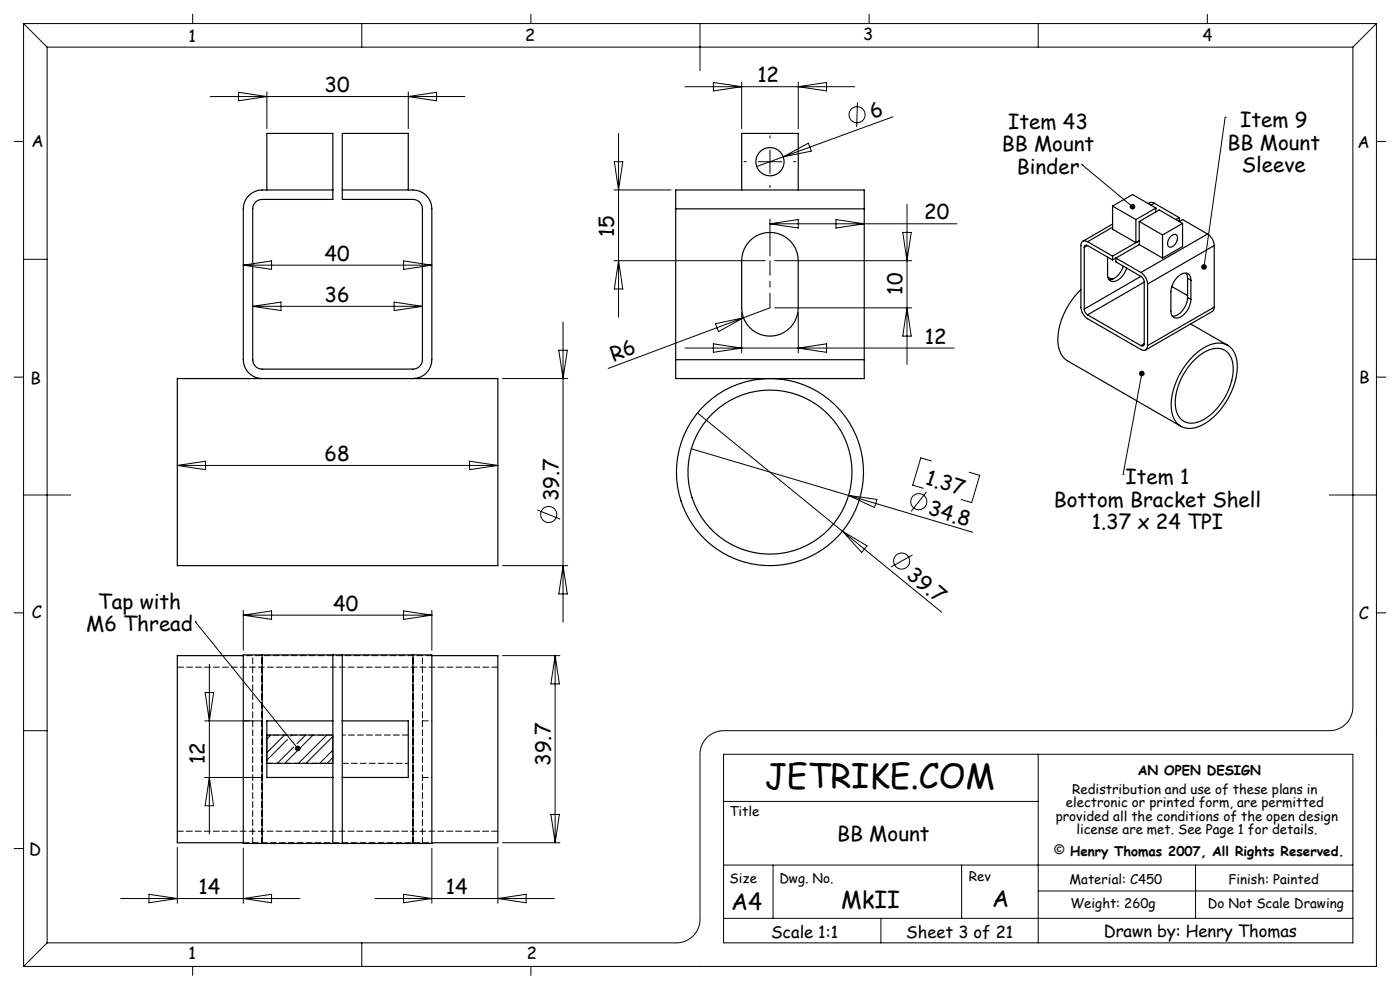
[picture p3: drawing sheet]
<svg xmlns="http://www.w3.org/2000/svg" width="297mm" height="210mm" viewBox="0 0 297 210" stroke-linecap="round" stroke-linejoin="round" font-family="sans-serif">
<g fill="none" stroke="#000" stroke-width=".21">
<path d="M5 5h287M5 5v200M5 5l5 5M10 10v190M10 10h277M40.9 3v2M50.6 19.6l6 .9-6 .9zM56.6 19.5v7.8M76.7 5v5M86.6 19.5v7.8M112.6 3v2M145.3 18.4h36"/>
<path d="M148.5 5v10M151.3 17.5l6 .9-6 .9zM157.3 17.4v9.9M169.3 17.4v9.9M169.3 18.4l6-.9v1.8zM184.4 3v2M220.3 5v5M256.1 3v2M287 10v140a5 5 0 0 1-5 5h-128.5a5 5 0 0 0-5 5v35a5 5 0 0 1-5 5h-133.5M292 5v200h-287M292 5l-5 5M3 30h2"/>
<path d="M44.6 20.5h54M86.6 20.5l6-.9v1.8zM130.3 34.3h1.8l-.9 6zM131.2 28.3v39M160.8 34.3h5M163.3 31.8v5M166.2 33.3l-5.7 2M166.2 33.3l5.3-2.9 .6 1.7zM181.9 21.7l-.2 5.3M189.4 24.8l-23.2 8.5M229.5 34.9h.1M229.5 34.9l10.8 8.9"/>
<path d="M259.9 24.9h.1M259.9 24.9l-4.5 31.7M292 30h2M5 55h5M51.6 56.2l6-.9v1.8zM51.6 56.2h40M85.6 55.3l6 .9-6 .9zM130.2 55.3h32.1M130.2 40.3h12.1M131.2 55.3l.9 6h-1.8zM163.3 46.5v7.8M163.3 47.5h39.7"/>
<path d="M163.3 47.5l6-.9v1.8zM164.3 55.3h29.1M177.3 46.6l6 .9-6 .9zM191.5 49.3h1.8l-.9 6zM192.4 43.3v34M287 55h5M53.6 65h36M53.6 65l6-.9v1.8zM83.6 64.1l6 .9-6 .9zM118.5 74.3h1.8l-.9 6zM119.4 68.3v63.7M145.3 73.8h57.1"/>
<path d="M151.3 72.9l6 .9-6 .9zM151.8 68.7l5.9-1.3-5.3 3zM157.3 66.3v8.5M157.7 67.4l-28.7 10.8M163.3 65.3l-5.6 2.1M164.3 65.3h29.1M169.3 66.3v8.5M169.3 73.8l6-.9v1.8zM192.4 65.3l.9 6h-1.8zM242.2 79.2l-3.9 21.4M3 80h2M37.6 98.7h68"/>
<path d="M37.6 98.7l6-.9v1.8zM99.6 97.8l6 .9-6 .9zM106.6 80.3h13.8M146.7 95.2l59.7 17.7M148 87.6l30.7 25.1M197.6 97.8l-2.3-.7-1.7 5.8 2.3 .7M292 80h2M5 105h10M106.6 120h13.8M114 108.2l4.8 1.9M119.4 120l.9 6h-1.8zM178.7 112.7l21.1 17.2"/>
<path d="M178.7 112.7l5.2 3.1-1.1 1.4zM180 105.1l6 .8-.5 1.8zM193.6 117.7l-4.6 2.6M196.5 104.4l-3.2 4.1M205.6 100.2l2.2 .6-1.7 5.8-2.2-.6M238.3 100.6h.1M282 105h10M3 130h2M41.4 131.9h.1M41.4 131.9l21.8 26.9M51.6 129.5v8.4M51.6 130.5l6-.9v1.8z"/>
<path d="M51.6 130.5h40M85.6 129.6l6 .9-6 .9zM91.6 129.5v8.4M106.6 139.1h12.2M117.8 139.1v39.7M117.8 139.1l.9 6h-1.8zM292 130h2M5 155h5M43.4 152.9h12.2M43.5 146.9h1.8l-.9 6zM44.4 140.9v36M56.6 155.9h14v6h-14z"/>
<path d="M57.4 155.9l-.8 .8M60.3 156l-3.7 3.7M61 156.9l-4.4 4.3M61.9 155.9l-.2 .2M62.3 158.5l-3.5 3.4M64.8 155.9l-1.8 1.9M66.4 155.9l-6 6M69.3 155.9l-6 6M70.6 156.2l-5.7 5.7M70.6 159.1l-2.8 2.8M37.6 179.8v11.8M43.4 164.9h12.2"/>
<path d="M44.4 164.9l.9 6h-1.8zM51.6 179.9v11.7M70.6 160.7l-1.2 1.2M91.6 179.9v11.7M105.6 179.8v11.8M106.6 178.8h12.2M116.9 172.8h1.8l-.9 6zM153.5 160h133.5v40h-133.5zM153.5 170h66.8M220.3 160v40M3 180h2M25.6 190.6h38"/>
<path d="M31.6 189.7l6 .9-6 .9zM51.6 190.6l6-.9v1.8zM79.6 190.6h38M85.6 189.7l6 .9-6 .9zM105.6 190.6l6-.9v1.8zM153.5 183.5h133.5M153.5 194.8h133.5M164 183.5v11.3M186.9 194.8v5.2M204 183.5v11.3M220.3 189h66.7M253.6 183.5v11.3"/>
<path d="M10 200l-5 5M40.9 205v1.9M76.7 200v5M112.6 205v1.9"/>
<circle cx="181.8" cy="24.3" r="1.71"/>
<circle cx="116.4" cy="109.1" r="1.71"/>
<circle cx="191.3" cy="119" r="1.71"/>
<circle cx="194.9" cy="106.4" r="1.71"/>
</g>
<path d="M158.3 34.3h-.5M163.3 29.3v-.5M163.3 39.3v.5M168.3 34.3h.5" fill="none" stroke="#000" stroke-width=".21" stroke-dasharray="15.2 1.3 1.3 1.3"/>
<path d="M163.3 55.3v10" fill="none" stroke="#000" stroke-width=".21" stroke-dasharray="15.2 1.3 1.3 1.3" stroke-dashoffset="12.1"/>
<path d="M62.7 158.4a.6 .6 0 0 0 0 .8 .6 .6 0 0 0 .9 0l-.4-.4 .4 .4a.6 .6 0 0 0 0-.9 .6 .6 0 0 0-.9 .1zM241.8 78.8a.6 .6 0 0 0 .1 .9 .6 .6 0 0 0 .9-.2 .6 .6 0 0 0-.5-.9l-.1 .6 .1-.6zM255 56.2l-.1 .6 .4 .4 .1-.6-.1 .6a.6 .6 0 0 0 .7-.8 .6 .6 0 0 0-1-.2zM239.9 43.4a.6 .6 0 0 0-.1 .9 .6 .6 0 0 0 .9-.1l-.4-.4 .4 .4a.6 .6 0 0 0 0-.8 .6 .6 0 0 0-.8 0z" fill="#000"/>
<g fill="none" stroke="#000" stroke-width=".25">
<path d="M56.6 40.3v-12h14v14h-15a2 2 0 0 0-2 2v32a2 2 0 0 0 2 2h32a2 2 0 0 0 2-2v-32a2 2 0 0 0-2-2h-15v-14h14v12M70.6 40.3h-15a4 4 0 0 0-4 4v32a4 4 0 0 0 4 4M72.6 40.3h15a4 4 0 0 1 4 4v32a4 4 0 0 1-4 4M143.3 44.3v-4h40v4M143.3 44.3h40M143.3 44.3v32M157.3 40.3v-12h12v12M158.9 51.2a6 6 0 0 1 6.6-1.5 6 6 0 0 1 3.8 5.6v10a6 6 0 0 1-6 6 6 6 0 0 1-6-6v-10a6 6 0 0 1 1.6-4.1zM183.3 44.3v32M230 52.5v13.1M230.7 51.3a.86 .86 0 0 0-1-.1 .86 .86 0 0 0-.4 .9v13.1a3.1 3.1 0 0 0 1.4 2.4l11.3 6.5a.86 .86 0 0 0 1 .1 .86 .86 0 0 0 .4-.9M230.7 52.1a.43 .43 0 0 0-.5-.1 .43 .43 0 0 0-.2 .5"/>
<path d="M230.7 51.3l5.3 3M230.7 52.1l5.3 3.1M230.7 52.1l-.7 .4M235 54.5v3.7a1.32 1.32 0 0 0 .7 1.4 1.32 1.32 0 0 0 1.5-.3 4.8 4.8 0 0 0 1.8-2.4M235.1 58.9l1 .3M236 47.5l-6.3 3.7M236 43.7l5 2.9M236 43.7l4.3-2.4 4.9 2.8M236 43.7v4.9l5 2.9M236 54.3v.9M236 48.2l-5.3 3.1M236.7 54.7l5.3 3.1"/>
<path d="M236.7 54.7v.9l5.3 3M236.7 54.7l-.7 .5M238.3 56.5a3.7 3.7 0 0 1-3 2.8M241 46.6v4.9M241 51.5l.7-.4-5.7 3.2M241.7 47l4.9 2.8M241.7 47l4.2-2.5 5 2.9M241.7 51.9l4.9 2.8M241.7 47v4.9M241.7 51.9l-5 2.8M242 57.8a3.1 3.1 0 0 1 1.4 2.5M242 58.6a1.56 1.56 0 0 1 .7 1.2"/>
<path d="M242 58.6l-12 7M242.7 59.8v13.1M242.7 59.8l-12 7M244.9 43.1l-.8-.2-.5 .3M244.9 43.1l5.3 3.1M244.9 43.1l-.7 .4M245.2 44.1l-4.2 2.5M245.2 44.1v.8M246.6 49.8v4.9M248.3 50.2a.77 .77 0 0 1 .8-.5 .77 .77 0 0 1 .7 .6 1.98 1.98 0 0 1-1.7 2.1 1.43 1.43 0 0 1 .2-2.2zM250.2 46.2v.8l.7-.4 5.3 3M250.2 46.2l-.7 .4"/>
<path d="M250.9 47.4l-4.3 2.4M250.9 47.4v4.9l-4.3 2.4M251.6 57.9l.3 1.1M251.9 59l.7 .4M251.9 59v4.1M252.6 59.4a1.32 1.32 0 0 0-.7-1.4 1.32 1.32 0 0 0-1.5 .3 4.7 4.7 0 0 0-2 3.6v4.1a1.32 1.32 0 0 0 .7 1.4 1.32 1.32 0 0 0 1.6-.3 4.7 4.7 0 0 0 1.9-3.6M252.6 59.4v4.1M256.2 49.6a3.1 3.1 0 0 1 1.4 2.5M256.2 49.6l-14.2 8.2M257.6 52.1l-14.2 8.2M257.6 52.1v13.1M143.3 76.3v4h40v-4"/>
<path d="M143.3 76.3h40M229.3 61.5a14.9 14.9 0 0 0-4.8 11.8 4.3 4.3 0 0 0 2 3.2l24 13.9M230 65.6a1.56 1.56 0 0 0 .7 1.2M230.7 66.8l11.3 6.5M242.7 72.9a.43 .43 0 0 1-.2 .5 .43 .43 0 0 1-.5-.1M242.7 72.9l-.7 .4M243.4 60.3v13M248.6 60.8l3.3 1.9M251.9 63.1a4.1 4.1 0 0 1-3.1 4h-.1M251.9 63.1l.7 .4M252.6 68.7l7.8 4.5M252.9 75.7a7.7 7.7 0 0 1 6.5-2.9 4.4 4.4 0 0 1 3.1 4.9 15.2 15.2 0 0 1-7.8 12.6 4 4 0 0 1-6.1-3.1 14.7 14.7 0 0 1 4.3-11.5z"/>
<path d="M253.3 76.4a6.2 6.2 0 0 1 6-2.3 4.2 4.2 0 0 1 2.3 4.6 13.4 13.4 0 0 1-6.9 10.6 3.5 3.5 0 0 1-5.3-2.8 13 13 0 0 1 3.9-10.1zM257.6 65.2l-.1 .5-.3 .4-14.2 8.1M257.6 65.2l-14.2 8.1M37.6 80.3h68v39.7h-68zM51.6 139.1h-14v39.7h14M55.6 138.9h-4v40h4M55.6 138.9h32M55.6 138.9v40M70.6 138.9v40M72.6 138.9v40M87.6 138.9h4v40h-4M87.6 138.9v40"/>
<path d="M91.6 139.1h14v39.7h-14M70.6 152.9h-14v12h14M72.6 152.9h14v12h-14M55.6 178.9h32"/>
<circle cx="163.3" cy="34.3" r="3"/>
<circle cx="163.3" cy="100.1" r="17.4"/>
<circle cx="163.3" cy="100.1" r="19.8"/>
</g>
<g fill="none" stroke="#000" stroke-width=".21" stroke-dasharray="1.3 .6">
<path d="M91.6 139.1h-40M51.6 152.9h2M70.6 155.9h-14M86.6 155.9h-14M89.6 152.9h2M105.6 141.5h-68M37.6 176.3h68M51.6 164.9h2M51.6 178.8h40M53.6 178.9v-40M55.6 178.9v-40M56.6 161.9h14"/>
<path d="M72.6 161.9h14M87.6 178.9v-40M89.6 178.9v-40M89.6 164.9h2"/>
</g>
<text font-size="7.1" x="162.3" y="167.3">JETRIKE.COM</text>
<g font-size="4.9">
<text x="155.1" y="193">A4</text>
<text x="178.5" y="192.5">MkII</text>
<text x="210.5" y="192.3">A</text>
</g>
<g font-size="4.4">
<text x="160.7" y="17.4">12</text>
<text x="68.8" y="19.5">30</text>
<text x="185.1" y="25.3" transform="rotate(-20 185.1 25.3)">6</text>
<text x="213.9" y="27.3">Item 43</text>
<text x="263.1" y="26.9">Item 9</text>
<text x="212.6" y="32.1">BB Mount</text>
<text x="260.4" y="31.7">BB Mount</text>
<text x="215.7" y="36.9">Binder</text>
<text x="263.5" y="36.5">Sleeve</text>
<text x="196.1" y="46.5">20</text>
<text x="130.3" y="50.2" transform="rotate(-90 130.3 50.2)">15</text>
<text x="68.8" y="55.3">40</text>
<text x="68.8" y="64">36</text>
<text x="191.4" y="62.5" transform="rotate(-90 191.4 62.5)">10</text>
<text x="130.2" y="76.7" transform="rotate(-21 130.2 76.7)">R6</text>
<text x="196.2" y="72.9">12</text>
<text x="68.8" y="97.8">68</text>
<text x="118.5" y="106.4" transform="rotate(-90 118.5 106.4)">39.7</text>
<text x="196.1" y="102.6" transform="rotate(17 196.1 102.6)">1.37</text>
<text x="223.6" y="107.5">Bottom Bracket Shell</text>
<text x="238.8" y="102.7">Item 1</text>
<text x="196.7" y="109.1" transform="rotate(17 196.7 109.1)">34.8</text>
<text x="231.6" y="112.3">1.37 x 24 TPI</text>
<text x="192.1" y="122.4" transform="rotate(39 192.1 122.4)">39.7</text>
<text x="20.8" y="129.1">Tap with</text>
<text x="70.7" y="129.5">40</text>
<text x="18.3" y="133.9">M6 Thread</text>
<text x="43.4" y="162.1" transform="rotate(-90 43.4 162.1)">12</text>
<text x="116.8" y="162.4" transform="rotate(-90 116.8 162.4)">39.7</text>
<text x="177.6" y="178.4">BB Mount</text>
<text x="42.1" y="189.6">14</text>
<text x="94.6" y="189.6">14</text>
</g>
<g font-size="3.5">
<text x="40" y="8.9">1</text>
<text x="111.4" y="8.6">2</text>
<text x="183.1" y="8.6">3</text>
<text x="255.1" y="8.7">4</text>
<text x="6.7" y="31.1">A</text>
<text x="288" y="31.4">A</text>
<text x="6.5" y="81.4">B</text>
<text x="288.3" y="81.2">B</text>
<text x="6.7" y="131.1">C</text>
<text x="288.3" y="131.3">C</text>
<text x="6.2" y="181.4">D</text>
<text x="40" y="203.5">1</text>
<text x="111.8" y="203.5">2</text>
<text x="163.6" y="199.1">Scale 1:1</text>
<text x="192.3" y="199">Sheet 3 of 21</text>
<text x="234.1" y="198.7">Drawn by: Henry Thomas</text>
</g>
<g font-size="2.8">
<text x="241.4" y="164.3">AN OPEN DESIGN</text>
<text x="154.7" y="173.2">Title</text>
<text x="226.1" y="171.2">electronic or printed form, are permitted</text>
<text x="227.5" y="168.4">Redistribution and use of these plans in</text>
<text x="224" y="174">provided all the conditions of the open design</text>
<text x="228.3" y="176.9">license are met. See Page 1 for details.</text>
<text x="223.7" y="181.1">© Henry Thomas 2007, All Rights Reserved.</text>
<text x="154.8" y="187.2">Size</text>
<text x="165.3" y="187.3">Dwg. No.</text>
<text x="205.5" y="186.8">Rev</text>
<text x="226.9" y="187.4">Material: C450</text>
<text x="260.6" y="187.4">Finish: Painted</text>
<text x="227.1" y="192.7">Weight: 260g</text>
<text x="256.3" y="192.6">Do Not Scale Drawing</text>
</g>
</svg>
